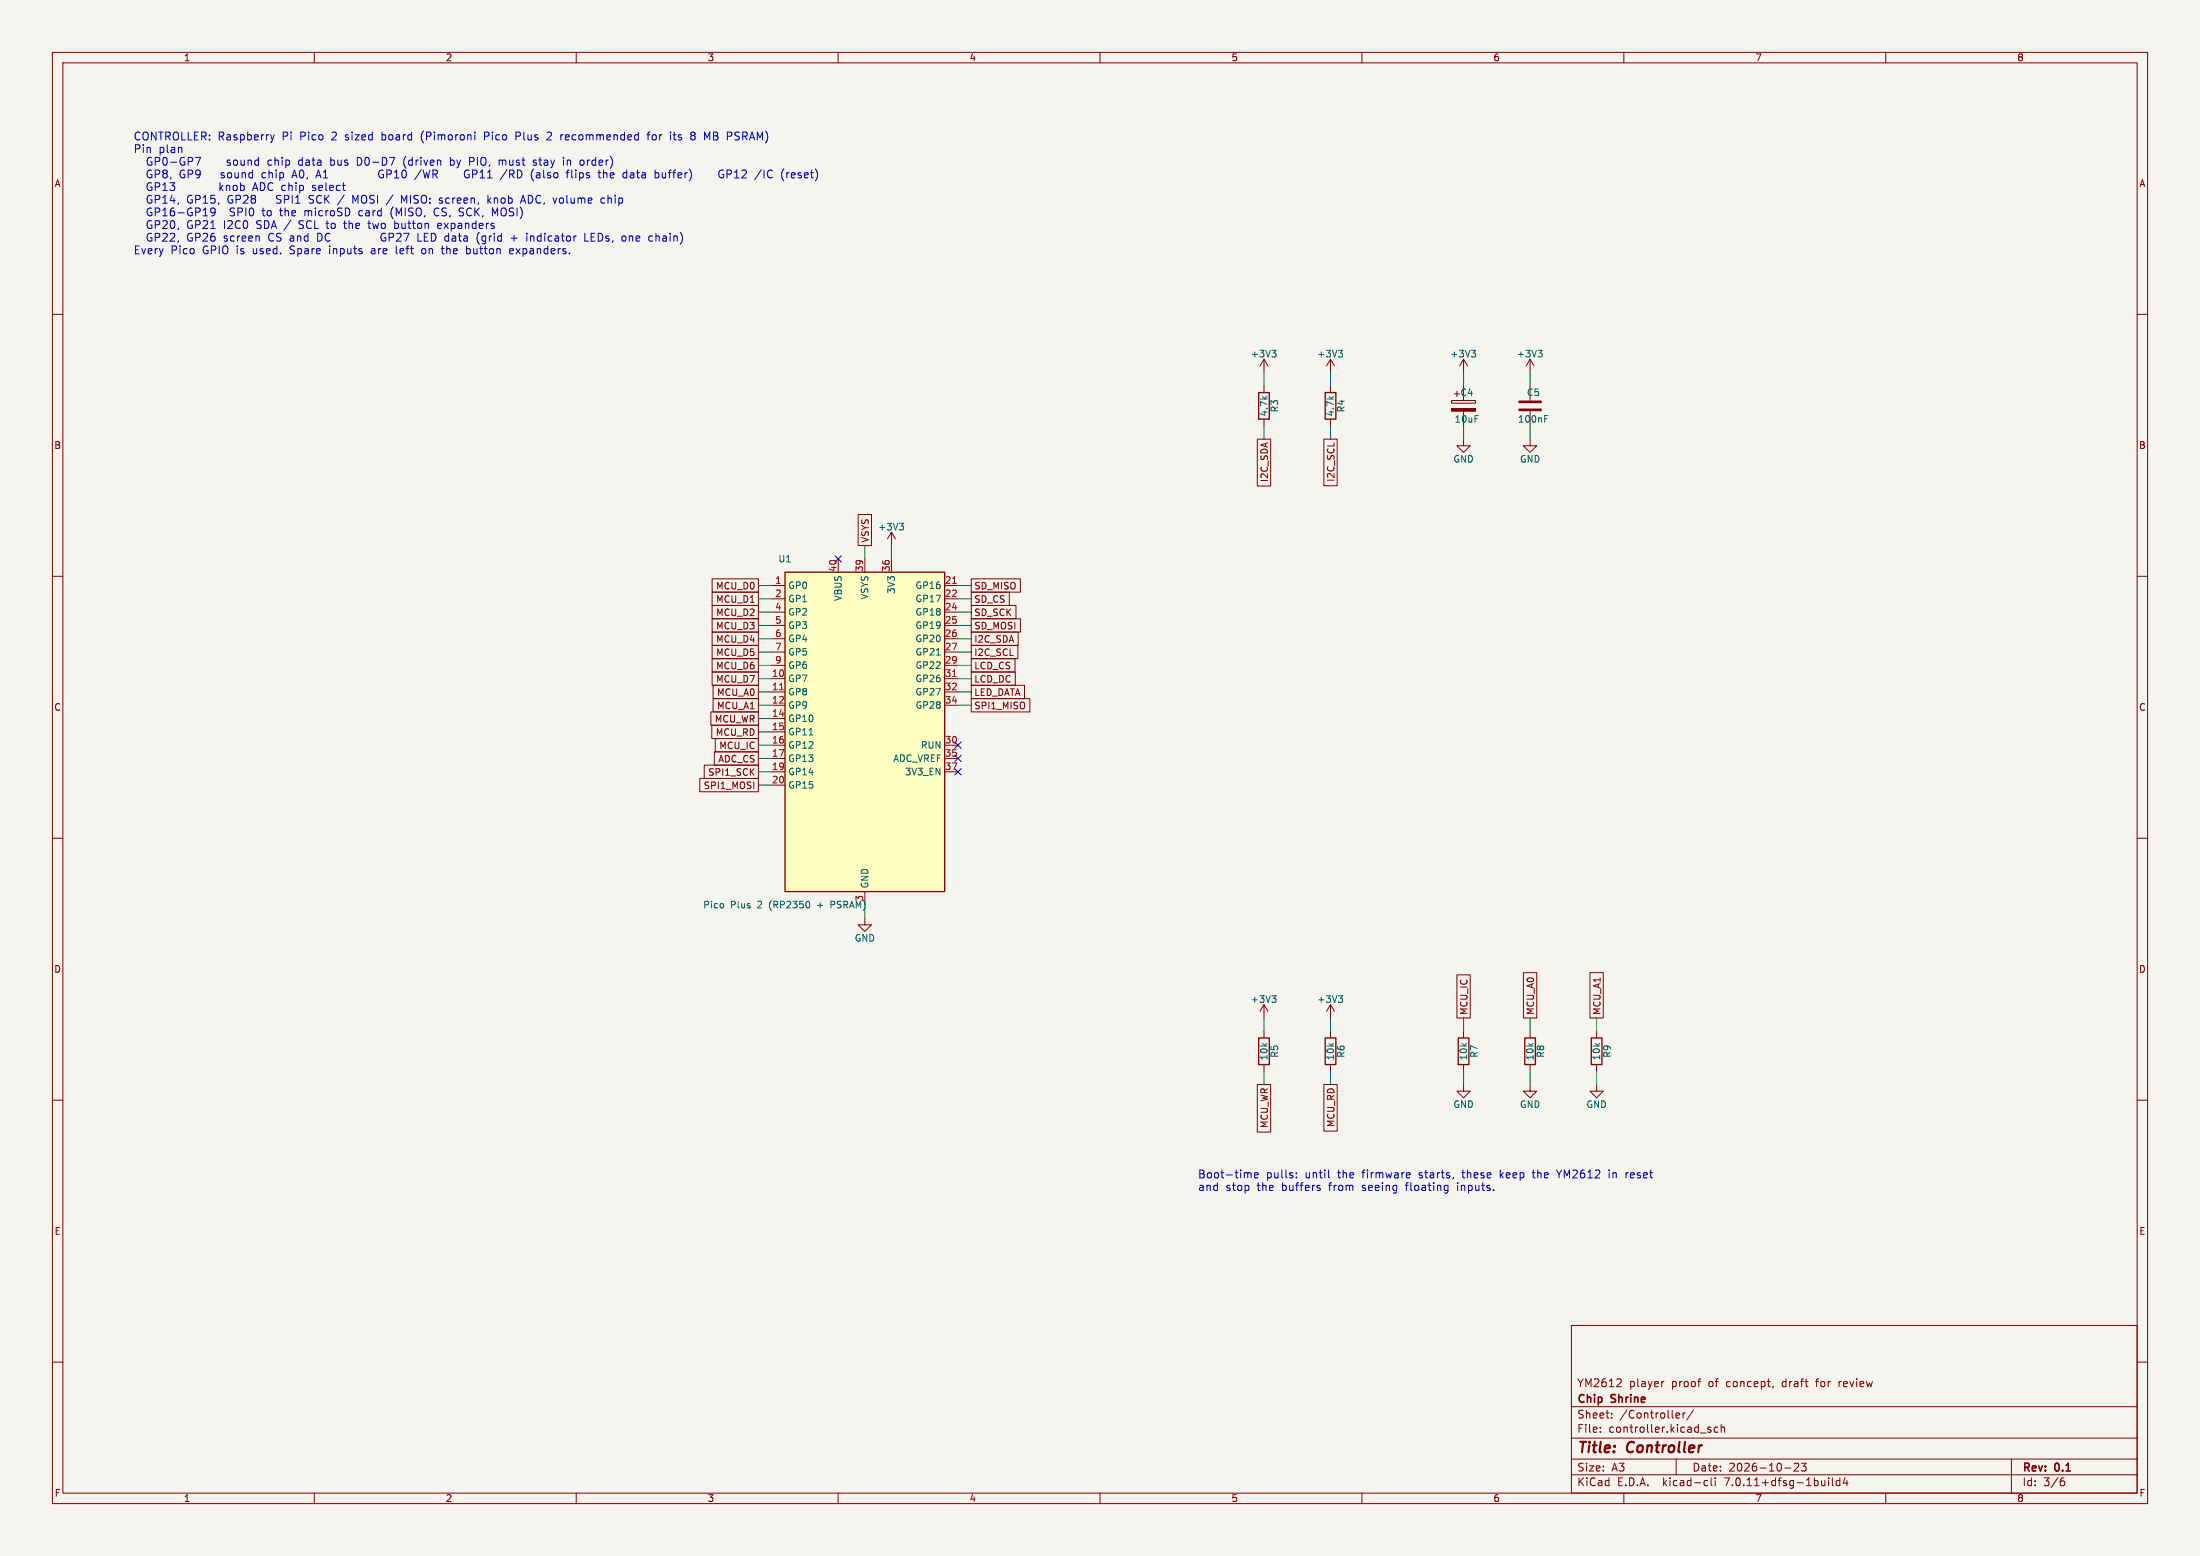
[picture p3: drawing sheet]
(kicad_sch (version 20230121) (generator eeschema)

 (paper "A3")

 (title_block
  (title "Controller")
  (date "2026-10-23")
  (rev "0.1")
  (company "Chip Shrine")
  (comment 1 "YM2612 player proof of concept, draft for review"))

 (lib_symbols
   (symbol "chip_shrine:Pico2_Module" (in_bom yes) (on_board yes)
   (property "Reference" "U" (at -15.24 33.02 0) (effects (font (size 1.27 1.27)) (justify left)))
   (property "Value" "Pico 2" (at -15.24 -33.02 0) (effects (font (size 1.27 1.27)) (justify left)))
   (property "Footprint" "" (at 0 0 0) (effects (font (size 1.27 1.27)) hide))
   (property "Datasheet" "" (at 0 0 0) (effects (font (size 1.27 1.27)) hide))
   (symbol "Pico2_Module_0_1"
    (rectangle (start -15.24 30.48) (end 15.24 -30.48) (stroke (width 0.254) (type default)) (fill (type background))))
   (symbol "Pico2_Module_1_1"
    (pin bidirectional line (at -17.78 27.94 0) (length 2.54) (name "GP0" (effects (font (size 1.27 1.27)))) (number "1" (effects (font (size 1.27 1.27)))))
    (pin bidirectional line (at -17.78 25.4 0) (length 2.54) (name "GP1" (effects (font (size 1.27 1.27)))) (number "2" (effects (font (size 1.27 1.27)))))
    (pin bidirectional line (at -17.78 22.86 0) (length 2.54) (name "GP2" (effects (font (size 1.27 1.27)))) (number "4" (effects (font (size 1.27 1.27)))))
    (pin bidirectional line (at -17.78 20.32 0) (length 2.54) (name "GP3" (effects (font (size 1.27 1.27)))) (number "5" (effects (font (size 1.27 1.27)))))
    (pin bidirectional line (at -17.78 17.78 0) (length 2.54) (name "GP4" (effects (font (size 1.27 1.27)))) (number "6" (effects (font (size 1.27 1.27)))))
    (pin bidirectional line (at -17.78 15.24 0) (length 2.54) (name "GP5" (effects (font (size 1.27 1.27)))) (number "7" (effects (font (size 1.27 1.27)))))
    (pin bidirectional line (at -17.78 12.7 0) (length 2.54) (name "GP6" (effects (font (size 1.27 1.27)))) (number "9" (effects (font (size 1.27 1.27)))))
    (pin bidirectional line (at -17.78 10.16 0) (length 2.54) (name "GP7" (effects (font (size 1.27 1.27)))) (number "10" (effects (font (size 1.27 1.27)))))
    (pin bidirectional line (at -17.78 7.62 0) (length 2.54) (name "GP8" (effects (font (size 1.27 1.27)))) (number "11" (effects (font (size 1.27 1.27)))))
    (pin bidirectional line (at -17.78 5.08 0) (length 2.54) (name "GP9" (effects (font (size 1.27 1.27)))) (number "12" (effects (font (size 1.27 1.27)))))
    (pin bidirectional line (at -17.78 2.54 0) (length 2.54) (name "GP10" (effects (font (size 1.27 1.27)))) (number "14" (effects (font (size 1.27 1.27)))))
    (pin bidirectional line (at -17.78 0.0 0) (length 2.54) (name "GP11" (effects (font (size 1.27 1.27)))) (number "15" (effects (font (size 1.27 1.27)))))
    (pin bidirectional line (at -17.78 -2.54 0) (length 2.54) (name "GP12" (effects (font (size 1.27 1.27)))) (number "16" (effects (font (size 1.27 1.27)))))
    (pin bidirectional line (at -17.78 -5.08 0) (length 2.54) (name "GP13" (effects (font (size 1.27 1.27)))) (number "17" (effects (font (size 1.27 1.27)))))
    (pin bidirectional line (at -17.78 -7.62 0) (length 2.54) (name "GP14" (effects (font (size 1.27 1.27)))) (number "19" (effects (font (size 1.27 1.27)))))
    (pin bidirectional line (at -17.78 -10.16 0) (length 2.54) (name "GP15" (effects (font (size 1.27 1.27)))) (number "20" (effects (font (size 1.27 1.27)))))
    (pin bidirectional line (at 17.78 27.94 180) (length 2.54) (name "GP16" (effects (font (size 1.27 1.27)))) (number "21" (effects (font (size 1.27 1.27)))))
    (pin bidirectional line (at 17.78 25.4 180) (length 2.54) (name "GP17" (effects (font (size 1.27 1.27)))) (number "22" (effects (font (size 1.27 1.27)))))
    (pin bidirectional line (at 17.78 22.86 180) (length 2.54) (name "GP18" (effects (font (size 1.27 1.27)))) (number "24" (effects (font (size 1.27 1.27)))))
    (pin bidirectional line (at 17.78 20.32 180) (length 2.54) (name "GP19" (effects (font (size 1.27 1.27)))) (number "25" (effects (font (size 1.27 1.27)))))
    (pin bidirectional line (at 17.78 17.78 180) (length 2.54) (name "GP20" (effects (font (size 1.27 1.27)))) (number "26" (effects (font (size 1.27 1.27)))))
    (pin bidirectional line (at 17.78 15.24 180) (length 2.54) (name "GP21" (effects (font (size 1.27 1.27)))) (number "27" (effects (font (size 1.27 1.27)))))
    (pin bidirectional line (at 17.78 12.7 180) (length 2.54) (name "GP22" (effects (font (size 1.27 1.27)))) (number "29" (effects (font (size 1.27 1.27)))))
    (pin bidirectional line (at 17.78 10.16 180) (length 2.54) (name "GP26" (effects (font (size 1.27 1.27)))) (number "31" (effects (font (size 1.27 1.27)))))
    (pin bidirectional line (at 17.78 7.62 180) (length 2.54) (name "GP27" (effects (font (size 1.27 1.27)))) (number "32" (effects (font (size 1.27 1.27)))))
    (pin bidirectional line (at 17.78 5.08 180) (length 2.54) (name "GP28" (effects (font (size 1.27 1.27)))) (number "34" (effects (font (size 1.27 1.27)))))
    (pin input line (at 17.78 -2.54 180) (length 2.54) (name "RUN" (effects (font (size 1.27 1.27)))) (number "30" (effects (font (size 1.27 1.27)))))
    (pin passive line (at 17.78 -5.08 180) (length 2.54) (name "ADC_VREF" (effects (font (size 1.27 1.27)))) (number "35" (effects (font (size 1.27 1.27)))))
    (pin input line (at 17.78 -7.62 180) (length 2.54) (name "3V3_EN" (effects (font (size 1.27 1.27)))) (number "37" (effects (font (size 1.27 1.27)))))
    (pin passive line (at -5.08 33.02 270) (length 2.54) (name "VBUS" (effects (font (size 1.27 1.27)))) (number "40" (effects (font (size 1.27 1.27)))))
    (pin power_in line (at 0 33.02 270) (length 2.54) (name "VSYS" (effects (font (size 1.27 1.27)))) (number "39" (effects (font (size 1.27 1.27)))))
    (pin power_out line (at 5.08 33.02 270) (length 2.54) (name "3V3" (effects (font (size 1.27 1.27)))) (number "36" (effects (font (size 1.27 1.27)))))
    (pin power_in line (at 0 -33.02 90) (length 2.54) (name "GND" (effects (font (size 1.27 1.27)))) (number "3" (effects (font (size 1.27 1.27)))))
    (pin passive line (at 0 -33.02 90) (length 2.54) hide (name "GND" (effects (font (size 1.27 1.27)))) (number "8" (effects (font (size 1.27 1.27)))))
    (pin passive line (at 0 -33.02 90) (length 2.54) hide (name "GND" (effects (font (size 1.27 1.27)))) (number "13" (effects (font (size 1.27 1.27)))))
    (pin passive line (at 0 -33.02 90) (length 2.54) hide (name "GND" (effects (font (size 1.27 1.27)))) (number "18" (effects (font (size 1.27 1.27)))))
    (pin passive line (at 0 -33.02 90) (length 2.54) hide (name "GND" (effects (font (size 1.27 1.27)))) (number "23" (effects (font (size 1.27 1.27)))))
    (pin passive line (at 0 -33.02 90) (length 2.54) hide (name "GND" (effects (font (size 1.27 1.27)))) (number "28" (effects (font (size 1.27 1.27)))))
    (pin passive line (at 0 -33.02 90) (length 2.54) hide (name "GND" (effects (font (size 1.27 1.27)))) (number "33" (effects (font (size 1.27 1.27)))))
    (pin passive line (at 0 -33.02 90) (length 2.54) hide (name "GND" (effects (font (size 1.27 1.27)))) (number "38" (effects (font (size 1.27 1.27)))))))
   (symbol "Device:R" (pin_numbers hide) (pin_names (offset 0)) (in_bom yes) (on_board yes)
   (property "Reference" "R" (at 2.032 0 90) (effects (font (size 1.27 1.27))))
   (property "Value" "R" (at 0 0 90) (effects (font (size 1.27 1.27))))
   (property "Footprint" "" (at -1.778 0 90) (effects (font (size 1.27 1.27)) hide))
   (property "Datasheet" "~" (at 0 0 0) (effects (font (size 1.27 1.27)) hide))
   (symbol "R_0_1"
    (rectangle (start -1.016 -2.54) (end 1.016 2.54) (stroke (width 0.254) (type default)) (fill (type none))))
   (symbol "R_1_1"
    (pin passive line (at 0 3.81 270) (length 1.27) (name "~" (effects (font (size 1.27 1.27)))) (number "1" (effects (font (size 1.27 1.27)))))
    (pin passive line (at 0 -3.81 90) (length 1.27) (name "~" (effects (font (size 1.27 1.27)))) (number "2" (effects (font (size 1.27 1.27)))))))
   (symbol "Device:C_Polarized" (pin_numbers hide) (pin_names (offset 0.254)) (in_bom yes) (on_board yes)
   (property "Reference" "C" (at 0.635 2.54 0) (effects (font (size 1.27 1.27)) (justify left)))
   (property "Value" "C_Polarized" (at 0.635 -2.54 0) (effects (font (size 1.27 1.27)) (justify left)))
   (property "Footprint" "" (at 0.9652 -3.81 0) (effects (font (size 1.27 1.27)) hide))
   (property "Datasheet" "~" (at 0 0 0) (effects (font (size 1.27 1.27)) hide))
   (symbol "C_Polarized_0_1"
    (rectangle (start -2.286 0.508) (end 2.286 1.016) (stroke (width 0) (type default)) (fill (type none)))
    (polyline (pts (xy -1.778 2.286) (xy -0.762 2.286)) (stroke (width 0) (type default)) (fill (type none)))
    (polyline (pts (xy -1.27 2.794) (xy -1.27 1.778)) (stroke (width 0) (type default)) (fill (type none)))
    (rectangle (start 2.286 -0.508) (end -2.286 -1.016) (stroke (width 0) (type default)) (fill (type outline))))
   (symbol "C_Polarized_1_1"
    (pin passive line (at 0 3.81 270) (length 2.794) (name "~" (effects (font (size 1.27 1.27)))) (number "1" (effects (font (size 1.27 1.27)))))
    (pin passive line (at 0 -3.81 90) (length 2.794) (name "~" (effects (font (size 1.27 1.27)))) (number "2" (effects (font (size 1.27 1.27)))))))
   (symbol "Device:C" (pin_numbers hide) (pin_names (offset 0.254)) (in_bom yes) (on_board yes)
   (property "Reference" "C" (at 0.635 2.54 0) (effects (font (size 1.27 1.27)) (justify left)))
   (property "Value" "C" (at 0.635 -2.54 0) (effects (font (size 1.27 1.27)) (justify left)))
   (property "Footprint" "" (at 0.9652 -3.81 0) (effects (font (size 1.27 1.27)) hide))
   (property "Datasheet" "~" (at 0 0 0) (effects (font (size 1.27 1.27)) hide))
   (symbol "C_0_1"
    (polyline (pts (xy -2.032 -0.762) (xy 2.032 -0.762)) (stroke (width 0.508) (type default)) (fill (type none)))
    (polyline (pts (xy -2.032 0.762) (xy 2.032 0.762)) (stroke (width 0.508) (type default)) (fill (type none))))
   (symbol "C_1_1"
    (pin passive line (at 0 3.81 270) (length 2.794) (name "~" (effects (font (size 1.27 1.27)))) (number "1" (effects (font (size 1.27 1.27)))))
    (pin passive line (at 0 -3.81 90) (length 2.794) (name "~" (effects (font (size 1.27 1.27)))) (number "2" (effects (font (size 1.27 1.27)))))))
   (symbol "power:+3V3" (power) (pin_names (offset 0)) (in_bom yes) (on_board yes)
   (property "Reference" "#PWR" (at 0 -3.81 0) (effects (font (size 1.27 1.27)) hide))
   (property "Value" "+3V3" (at 0 3.556 0) (effects (font (size 1.27 1.27))))
   (property "Footprint" "" (at 0 0 0) (effects (font (size 1.27 1.27)) hide))
   (property "Datasheet" "" (at 0 0 0) (effects (font (size 1.27 1.27)) hide))
   (symbol "+3V3_0_1"
    (polyline (pts (xy -0.762 1.27) (xy 0 2.54)) (stroke (width 0) (type default)) (fill (type none)))
    (polyline (pts (xy 0 0) (xy 0 2.54)) (stroke (width 0) (type default)) (fill (type none)))
    (polyline (pts (xy 0 2.54) (xy 0.762 1.27)) (stroke (width 0) (type default)) (fill (type none))))
   (symbol "+3V3_1_1"
    (pin power_in line (at 0 0 90) (length 0) hide (name "+3V3" (effects (font (size 1.27 1.27)))) (number "1" (effects (font (size 1.27 1.27)))))))
   (symbol "power:GND" (power) (pin_names (offset 0)) (in_bom yes) (on_board yes)
   (property "Reference" "#PWR" (at 0 -6.35 0) (effects (font (size 1.27 1.27)) hide))
   (property "Value" "GND" (at 0 -3.81 0) (effects (font (size 1.27 1.27))))
   (property "Footprint" "" (at 0 0 0) (effects (font (size 1.27 1.27)) hide))
   (property "Datasheet" "" (at 0 0 0) (effects (font (size 1.27 1.27)) hide))
   (symbol "GND_0_1"
    (polyline (pts (xy 0 0) (xy 0 -1.27) (xy 1.27 -1.27) (xy 0 -2.54) (xy -1.27 -1.27) (xy 0 -1.27)) (stroke (width 0) (type default)) (fill (type none))))
   (symbol "GND_1_1"
    (pin power_in line (at 0 0 270) (length 0) hide (name "GND" (effects (font (size 1.27 1.27)))) (number "1" (effects (font (size 1.27 1.27))))))))

 (symbol (lib_id "chip_shrine:Pico2_Module") (at 165.1 139.7 0) (unit 1) (in_bom yes) (on_board yes) (dnp no)
  (property "Reference" "U1" (at 149.86 106.68 0) (effects (font (size 1.27 1.27))))
  (property "Value" "Pico Plus 2 (RP2350 + PSRAM)" (at 149.86 172.72 0) (effects (font (size 1.27 1.27))))
  (property "Footprint" "" (at 165.1 139.7 0) (effects (font (size 1.27 1.27)) hide))
  (property "Datasheet" "" (at 165.1 139.7 0) (effects (font (size 1.27 1.27)) hide)) (pin "1") (pin "2") (pin "4") (pin "5") (pin "6") (pin "7") (pin "9") (pin "10") (pin "11") (pin "12") (pin "14") (pin "15") (pin "16") (pin "17") (pin "19") (pin "20") (pin "21") (pin "22") (pin "24") (pin "25") (pin "26") (pin "27") (pin "29") (pin "31") (pin "32") (pin "34") (pin "30") (pin "35") (pin "37") (pin "40") (pin "39") (pin "36") (pin "3") (pin "8") (pin "13") (pin "18") (pin "23") (pin "28") (pin "33") (pin "38"))
 (wire (pts (xy 147.32 111.76) (xy 144.78 111.76)) (stroke (width 0) (type default)))
 (global_label "MCU_D0" (shape passive) (at 144.78 111.76 180) (fields_autoplaced) (effects (font (size 1.27 1.27)) (justify right))
  (property "Intersheetrefs" "${INTERSHEET_REFS}" (at 144.78 111.76 0) (effects (font (size 1.27 1.27)) hide)))
 (wire (pts (xy 147.32 114.3) (xy 144.78 114.3)) (stroke (width 0) (type default)))
 (global_label "MCU_D1" (shape passive) (at 144.78 114.3 180) (fields_autoplaced) (effects (font (size 1.27 1.27)) (justify right))
  (property "Intersheetrefs" "${INTERSHEET_REFS}" (at 144.78 114.3 0) (effects (font (size 1.27 1.27)) hide)))
 (wire (pts (xy 147.32 116.84) (xy 144.78 116.84)) (stroke (width 0) (type default)))
 (global_label "MCU_D2" (shape passive) (at 144.78 116.84 180) (fields_autoplaced) (effects (font (size 1.27 1.27)) (justify right))
  (property "Intersheetrefs" "${INTERSHEET_REFS}" (at 144.78 116.84 0) (effects (font (size 1.27 1.27)) hide)))
 (wire (pts (xy 147.32 119.38) (xy 144.78 119.38)) (stroke (width 0) (type default)))
 (global_label "MCU_D3" (shape passive) (at 144.78 119.38 180) (fields_autoplaced) (effects (font (size 1.27 1.27)) (justify right))
  (property "Intersheetrefs" "${INTERSHEET_REFS}" (at 144.78 119.38 0) (effects (font (size 1.27 1.27)) hide)))
 (wire (pts (xy 147.32 121.92) (xy 144.78 121.92)) (stroke (width 0) (type default)))
 (global_label "MCU_D4" (shape passive) (at 144.78 121.92 180) (fields_autoplaced) (effects (font (size 1.27 1.27)) (justify right))
  (property "Intersheetrefs" "${INTERSHEET_REFS}" (at 144.78 121.92 0) (effects (font (size 1.27 1.27)) hide)))
 (wire (pts (xy 147.32 124.46) (xy 144.78 124.46)) (stroke (width 0) (type default)))
 (global_label "MCU_D5" (shape passive) (at 144.78 124.46 180) (fields_autoplaced) (effects (font (size 1.27 1.27)) (justify right))
  (property "Intersheetrefs" "${INTERSHEET_REFS}" (at 144.78 124.46 0) (effects (font (size 1.27 1.27)) hide)))
 (wire (pts (xy 147.32 127) (xy 144.78 127)) (stroke (width 0) (type default)))
 (global_label "MCU_D6" (shape passive) (at 144.78 127 180) (fields_autoplaced) (effects (font (size 1.27 1.27)) (justify right))
  (property "Intersheetrefs" "${INTERSHEET_REFS}" (at 144.78 127 0) (effects (font (size 1.27 1.27)) hide)))
 (wire (pts (xy 147.32 129.54) (xy 144.78 129.54)) (stroke (width 0) (type default)))
 (global_label "MCU_D7" (shape passive) (at 144.78 129.54 180) (fields_autoplaced) (effects (font (size 1.27 1.27)) (justify right))
  (property "Intersheetrefs" "${INTERSHEET_REFS}" (at 144.78 129.54 0) (effects (font (size 1.27 1.27)) hide)))
 (wire (pts (xy 147.32 132.08) (xy 144.78 132.08)) (stroke (width 0) (type default)))
 (global_label "MCU_A0" (shape passive) (at 144.78 132.08 180) (fields_autoplaced) (effects (font (size 1.27 1.27)) (justify right))
  (property "Intersheetrefs" "${INTERSHEET_REFS}" (at 144.78 132.08 0) (effects (font (size 1.27 1.27)) hide)))
 (wire (pts (xy 147.32 134.62) (xy 144.78 134.62)) (stroke (width 0) (type default)))
 (global_label "MCU_A1" (shape passive) (at 144.78 134.62 180) (fields_autoplaced) (effects (font (size 1.27 1.27)) (justify right))
  (property "Intersheetrefs" "${INTERSHEET_REFS}" (at 144.78 134.62 0) (effects (font (size 1.27 1.27)) hide)))
 (wire (pts (xy 147.32 137.16) (xy 144.78 137.16)) (stroke (width 0) (type default)))
 (global_label "MCU_WR" (shape passive) (at 144.78 137.16 180) (fields_autoplaced) (effects (font (size 1.27 1.27)) (justify right))
  (property "Intersheetrefs" "${INTERSHEET_REFS}" (at 144.78 137.16 0) (effects (font (size 1.27 1.27)) hide)))
 (wire (pts (xy 147.32 139.7) (xy 144.78 139.7)) (stroke (width 0) (type default)))
 (global_label "MCU_RD" (shape passive) (at 144.78 139.7 180) (fields_autoplaced) (effects (font (size 1.27 1.27)) (justify right))
  (property "Intersheetrefs" "${INTERSHEET_REFS}" (at 144.78 139.7 0) (effects (font (size 1.27 1.27)) hide)))
 (wire (pts (xy 147.32 142.24) (xy 144.78 142.24)) (stroke (width 0) (type default)))
 (global_label "MCU_IC" (shape passive) (at 144.78 142.24 180) (fields_autoplaced) (effects (font (size 1.27 1.27)) (justify right))
  (property "Intersheetrefs" "${INTERSHEET_REFS}" (at 144.78 142.24 0) (effects (font (size 1.27 1.27)) hide)))
 (wire (pts (xy 147.32 144.78) (xy 144.78 144.78)) (stroke (width 0) (type default)))
 (global_label "ADC_CS" (shape passive) (at 144.78 144.78 180) (fields_autoplaced) (effects (font (size 1.27 1.27)) (justify right))
  (property "Intersheetrefs" "${INTERSHEET_REFS}" (at 144.78 144.78 0) (effects (font (size 1.27 1.27)) hide)))
 (wire (pts (xy 147.32 147.32) (xy 144.78 147.32)) (stroke (width 0) (type default)))
 (global_label "SPI1_SCK" (shape passive) (at 144.78 147.32 180) (fields_autoplaced) (effects (font (size 1.27 1.27)) (justify right))
  (property "Intersheetrefs" "${INTERSHEET_REFS}" (at 144.78 147.32 0) (effects (font (size 1.27 1.27)) hide)))
 (wire (pts (xy 147.32 149.86) (xy 144.78 149.86)) (stroke (width 0) (type default)))
 (global_label "SPI1_MOSI" (shape passive) (at 144.78 149.86 180) (fields_autoplaced) (effects (font (size 1.27 1.27)) (justify right))
  (property "Intersheetrefs" "${INTERSHEET_REFS}" (at 144.78 149.86 0) (effects (font (size 1.27 1.27)) hide)))
 (wire (pts (xy 182.88 111.76) (xy 185.42 111.76)) (stroke (width 0) (type default)))
 (global_label "SD_MISO" (shape passive) (at 185.42 111.76 0) (fields_autoplaced) (effects (font (size 1.27 1.27)) (justify left))
  (property "Intersheetrefs" "${INTERSHEET_REFS}" (at 185.42 111.76 0) (effects (font (size 1.27 1.27)) hide)))
 (wire (pts (xy 182.88 114.3) (xy 185.42 114.3)) (stroke (width 0) (type default)))
 (global_label "SD_CS" (shape passive) (at 185.42 114.3 0) (fields_autoplaced) (effects (font (size 1.27 1.27)) (justify left))
  (property "Intersheetrefs" "${INTERSHEET_REFS}" (at 185.42 114.3 0) (effects (font (size 1.27 1.27)) hide)))
 (wire (pts (xy 182.88 116.84) (xy 185.42 116.84)) (stroke (width 0) (type default)))
 (global_label "SD_SCK" (shape passive) (at 185.42 116.84 0) (fields_autoplaced) (effects (font (size 1.27 1.27)) (justify left))
  (property "Intersheetrefs" "${INTERSHEET_REFS}" (at 185.42 116.84 0) (effects (font (size 1.27 1.27)) hide)))
 (wire (pts (xy 182.88 119.38) (xy 185.42 119.38)) (stroke (width 0) (type default)))
 (global_label "SD_MOSI" (shape passive) (at 185.42 119.38 0) (fields_autoplaced) (effects (font (size 1.27 1.27)) (justify left))
  (property "Intersheetrefs" "${INTERSHEET_REFS}" (at 185.42 119.38 0) (effects (font (size 1.27 1.27)) hide)))
 (wire (pts (xy 182.88 121.92) (xy 185.42 121.92)) (stroke (width 0) (type default)))
 (global_label "I2C_SDA" (shape passive) (at 185.42 121.92 0) (fields_autoplaced) (effects (font (size 1.27 1.27)) (justify left))
  (property "Intersheetrefs" "${INTERSHEET_REFS}" (at 185.42 121.92 0) (effects (font (size 1.27 1.27)) hide)))
 (wire (pts (xy 182.88 124.46) (xy 185.42 124.46)) (stroke (width 0) (type default)))
 (global_label "I2C_SCL" (shape passive) (at 185.42 124.46 0) (fields_autoplaced) (effects (font (size 1.27 1.27)) (justify left))
  (property "Intersheetrefs" "${INTERSHEET_REFS}" (at 185.42 124.46 0) (effects (font (size 1.27 1.27)) hide)))
 (wire (pts (xy 182.88 127) (xy 185.42 127)) (stroke (width 0) (type default)))
 (global_label "LCD_CS" (shape passive) (at 185.42 127 0) (fields_autoplaced) (effects (font (size 1.27 1.27)) (justify left))
  (property "Intersheetrefs" "${INTERSHEET_REFS}" (at 185.42 127 0) (effects (font (size 1.27 1.27)) hide)))
 (wire (pts (xy 182.88 129.54) (xy 185.42 129.54)) (stroke (width 0) (type default)))
 (global_label "LCD_DC" (shape passive) (at 185.42 129.54 0) (fields_autoplaced) (effects (font (size 1.27 1.27)) (justify left))
  (property "Intersheetrefs" "${INTERSHEET_REFS}" (at 185.42 129.54 0) (effects (font (size 1.27 1.27)) hide)))
 (wire (pts (xy 182.88 132.08) (xy 185.42 132.08)) (stroke (width 0) (type default)))
 (global_label "LED_DATA" (shape passive) (at 185.42 132.08 0) (fields_autoplaced) (effects (font (size 1.27 1.27)) (justify left))
  (property "Intersheetrefs" "${INTERSHEET_REFS}" (at 185.42 132.08 0) (effects (font (size 1.27 1.27)) hide)))
 (wire (pts (xy 182.88 134.62) (xy 185.42 134.62)) (stroke (width 0) (type default)))
 (global_label "SPI1_MISO" (shape passive) (at 185.42 134.62 0) (fields_autoplaced) (effects (font (size 1.27 1.27)) (justify left))
  (property "Intersheetrefs" "${INTERSHEET_REFS}" (at 185.42 134.62 0) (effects (font (size 1.27 1.27)) hide)))
 (no_connect (at 182.88 142.24))
 (no_connect (at 182.88 144.78))
 (no_connect (at 182.88 147.32))
 (no_connect (at 160.02 106.68))
 (wire (pts (xy 165.1 106.68) (xy 165.1 104.14)) (stroke (width 0) (type default)))
 (global_label "VSYS" (shape passive) (at 165.1 104.14 90) (fields_autoplaced) (effects (font (size 1.27 1.27)) (justify left))
  (property "Intersheetrefs" "${INTERSHEET_REFS}" (at 165.1 104.14 0) (effects (font (size 1.27 1.27)) hide)))
 (wire (pts (xy 170.18 106.68) (xy 170.18 104.14)) (stroke (width 0) (type default)))
 (symbol (lib_id "power:+3V3") (at 170.18 104.14 0) (unit 1) (in_bom yes) (on_board yes) (dnp no)
  (property "Reference" "#PWR2001" (at 170.18 104.14 0) (effects (font (size 1.27 1.27)) hide))
  (property "Value" "+3V3" (at 170.18 100.584 0) (effects (font (size 1.27 1.27))))
  (property "Footprint" "" (at 170.18 104.14 0) (effects (font (size 1.27 1.27)) hide))
  (property "Datasheet" "" (at 170.18 104.14 0) (effects (font (size 1.27 1.27)) hide)) (pin "1"))
 (wire (pts (xy 165.1 172.72) (xy 165.1 175.26)) (stroke (width 0) (type default)))
 (symbol (lib_id "power:GND") (at 165.1 175.26 0) (unit 1) (in_bom yes) (on_board yes) (dnp no)
  (property "Reference" "#PWR2002" (at 165.1 175.26 0) (effects (font (size 1.27 1.27)) hide))
  (property "Value" "GND" (at 165.1 179.07 0) (effects (font (size 1.27 1.27))))
  (property "Footprint" "" (at 165.1 175.26 0) (effects (font (size 1.27 1.27)) hide))
  (property "Datasheet" "" (at 165.1 175.26 0) (effects (font (size 1.27 1.27)) hide)) (pin "1"))
 (symbol (lib_id "Device:R") (at 241.3 77.47 0) (unit 1) (in_bom yes) (on_board yes) (dnp no)
  (property "Reference" "R3" (at 243.332 77.47 90) (effects (font (size 1.27 1.27))))
  (property "Value" "4.7k" (at 241.3 77.47 90) (effects (font (size 1.27 1.27))))
  (property "Footprint" "" (at 241.3 77.47 0) (effects (font (size 1.27 1.27)) hide))
  (property "Datasheet" "" (at 241.3 77.47 0) (effects (font (size 1.27 1.27)) hide)) (pin "1") (pin "2"))
 (wire (pts (xy 241.3 73.66) (xy 241.3 71.12)) (stroke (width 0) (type default)))
 (symbol (lib_id "power:+3V3") (at 241.3 71.12 0) (unit 1) (in_bom yes) (on_board yes) (dnp no)
  (property "Reference" "#PWR2003" (at 241.3 71.12 0) (effects (font (size 1.27 1.27)) hide))
  (property "Value" "+3V3" (at 241.3 67.564 0) (effects (font (size 1.27 1.27))))
  (property "Footprint" "" (at 241.3 71.12 0) (effects (font (size 1.27 1.27)) hide))
  (property "Datasheet" "" (at 241.3 71.12 0) (effects (font (size 1.27 1.27)) hide)) (pin "1"))
 (wire (pts (xy 241.3 81.28) (xy 241.3 83.82)) (stroke (width 0) (type default)))
 (global_label "I2C_SDA" (shape passive) (at 241.3 83.82 270) (fields_autoplaced) (effects (font (size 1.27 1.27)) (justify right))
  (property "Intersheetrefs" "${INTERSHEET_REFS}" (at 241.3 83.82 0) (effects (font (size 1.27 1.27)) hide)))
 (symbol (lib_id "Device:R") (at 254 77.47 0) (unit 1) (in_bom yes) (on_board yes) (dnp no)
  (property "Reference" "R4" (at 256.032 77.47 90) (effects (font (size 1.27 1.27))))
  (property "Value" "4.7k" (at 254 77.47 90) (effects (font (size 1.27 1.27))))
  (property "Footprint" "" (at 254 77.47 0) (effects (font (size 1.27 1.27)) hide))
  (property "Datasheet" "" (at 254 77.47 0) (effects (font (size 1.27 1.27)) hide)) (pin "1") (pin "2"))
 (wire (pts (xy 254 73.66) (xy 254 71.12)) (stroke (width 0) (type default)))
 (symbol (lib_id "power:+3V3") (at 254 71.12 0) (unit 1) (in_bom yes) (on_board yes) (dnp no)
  (property "Reference" "#PWR2004" (at 254 71.12 0) (effects (font (size 1.27 1.27)) hide))
  (property "Value" "+3V3" (at 254 67.564 0) (effects (font (size 1.27 1.27))))
  (property "Footprint" "" (at 254 71.12 0) (effects (font (size 1.27 1.27)) hide))
  (property "Datasheet" "" (at 254 71.12 0) (effects (font (size 1.27 1.27)) hide)) (pin "1"))
 (wire (pts (xy 254 81.28) (xy 254 83.82)) (stroke (width 0) (type default)))
 (global_label "I2C_SCL" (shape passive) (at 254 83.82 270) (fields_autoplaced) (effects (font (size 1.27 1.27)) (justify right))
  (property "Intersheetrefs" "${INTERSHEET_REFS}" (at 254 83.82 0) (effects (font (size 1.27 1.27)) hide)))
 (symbol (lib_id "Device:C_Polarized") (at 279.4 77.47 0) (unit 1) (in_bom yes) (on_board yes) (dnp no)
  (property "Reference" "C4" (at 280.035 74.93 0) (effects (font (size 1.27 1.27))))
  (property "Value" "10uF" (at 280.035 80.01 0) (effects (font (size 1.27 1.27))))
  (property "Footprint" "" (at 279.4 77.47 0) (effects (font (size 1.27 1.27)) hide))
  (property "Datasheet" "" (at 279.4 77.47 0) (effects (font (size 1.27 1.27)) hide)) (pin "1") (pin "2"))
 (wire (pts (xy 279.4 73.66) (xy 279.4 71.12)) (stroke (width 0) (type default)))
 (symbol (lib_id "power:+3V3") (at 279.4 71.12 0) (unit 1) (in_bom yes) (on_board yes) (dnp no)
  (property "Reference" "#PWR2005" (at 279.4 71.12 0) (effects (font (size 1.27 1.27)) hide))
  (property "Value" "+3V3" (at 279.4 67.564 0) (effects (font (size 1.27 1.27))))
  (property "Footprint" "" (at 279.4 71.12 0) (effects (font (size 1.27 1.27)) hide))
  (property "Datasheet" "" (at 279.4 71.12 0) (effects (font (size 1.27 1.27)) hide)) (pin "1"))
 (wire (pts (xy 279.4 81.28) (xy 279.4 83.82)) (stroke (width 0) (type default)))
 (symbol (lib_id "power:GND") (at 279.4 83.82 0) (unit 1) (in_bom yes) (on_board yes) (dnp no)
  (property "Reference" "#PWR2006" (at 279.4 83.82 0) (effects (font (size 1.27 1.27)) hide))
  (property "Value" "GND" (at 279.4 87.63 0) (effects (font (size 1.27 1.27))))
  (property "Footprint" "" (at 279.4 83.82 0) (effects (font (size 1.27 1.27)) hide))
  (property "Datasheet" "" (at 279.4 83.82 0) (effects (font (size 1.27 1.27)) hide)) (pin "1"))
 (symbol (lib_id "Device:C") (at 292.1 77.47 0) (unit 1) (in_bom yes) (on_board yes) (dnp no)
  (property "Reference" "C5" (at 292.735 74.93 0) (effects (font (size 1.27 1.27))))
  (property "Value" "100nF" (at 292.735 80.01 0) (effects (font (size 1.27 1.27))))
  (property "Footprint" "" (at 292.1 77.47 0) (effects (font (size 1.27 1.27)) hide))
  (property "Datasheet" "" (at 292.1 77.47 0) (effects (font (size 1.27 1.27)) hide)) (pin "1") (pin "2"))
 (wire (pts (xy 292.1 73.66) (xy 292.1 71.12)) (stroke (width 0) (type default)))
 (symbol (lib_id "power:+3V3") (at 292.1 71.12 0) (unit 1) (in_bom yes) (on_board yes) (dnp no)
  (property "Reference" "#PWR2007" (at 292.1 71.12 0) (effects (font (size 1.27 1.27)) hide))
  (property "Value" "+3V3" (at 292.1 67.564 0) (effects (font (size 1.27 1.27))))
  (property "Footprint" "" (at 292.1 71.12 0) (effects (font (size 1.27 1.27)) hide))
  (property "Datasheet" "" (at 292.1 71.12 0) (effects (font (size 1.27 1.27)) hide)) (pin "1"))
 (wire (pts (xy 292.1 81.28) (xy 292.1 83.82)) (stroke (width 0) (type default)))
 (symbol (lib_id "power:GND") (at 292.1 83.82 0) (unit 1) (in_bom yes) (on_board yes) (dnp no)
  (property "Reference" "#PWR2008" (at 292.1 83.82 0) (effects (font (size 1.27 1.27)) hide))
  (property "Value" "GND" (at 292.1 87.63 0) (effects (font (size 1.27 1.27))))
  (property "Footprint" "" (at 292.1 83.82 0) (effects (font (size 1.27 1.27)) hide))
  (property "Datasheet" "" (at 292.1 83.82 0) (effects (font (size 1.27 1.27)) hide)) (pin "1"))
 (symbol (lib_id "Device:R") (at 241.3 200.66 0) (unit 1) (in_bom yes) (on_board yes) (dnp no)
  (property "Reference" "R5" (at 243.332 200.66 90) (effects (font (size 1.27 1.27))))
  (property "Value" "10k" (at 241.3 200.66 90) (effects (font (size 1.27 1.27))))
  (property "Footprint" "" (at 241.3 200.66 0) (effects (font (size 1.27 1.27)) hide))
  (property "Datasheet" "" (at 241.3 200.66 0) (effects (font (size 1.27 1.27)) hide)) (pin "1") (pin "2"))
 (wire (pts (xy 241.3 196.85) (xy 241.3 194.31)) (stroke (width 0) (type default)))
 (symbol (lib_id "power:+3V3") (at 241.3 194.31 0) (unit 1) (in_bom yes) (on_board yes) (dnp no)
  (property "Reference" "#PWR2009" (at 241.3 194.31 0) (effects (font (size 1.27 1.27)) hide))
  (property "Value" "+3V3" (at 241.3 190.754 0) (effects (font (size 1.27 1.27))))
  (property "Footprint" "" (at 241.3 194.31 0) (effects (font (size 1.27 1.27)) hide))
  (property "Datasheet" "" (at 241.3 194.31 0) (effects (font (size 1.27 1.27)) hide)) (pin "1"))
 (wire (pts (xy 241.3 204.47) (xy 241.3 207.01)) (stroke (width 0) (type default)))
 (global_label "MCU_WR" (shape passive) (at 241.3 207.01 270) (fields_autoplaced) (effects (font (size 1.27 1.27)) (justify right))
  (property "Intersheetrefs" "${INTERSHEET_REFS}" (at 241.3 207.01 0) (effects (font (size 1.27 1.27)) hide)))
 (symbol (lib_id "Device:R") (at 254 200.66 0) (unit 1) (in_bom yes) (on_board yes) (dnp no)
  (property "Reference" "R6" (at 256.032 200.66 90) (effects (font (size 1.27 1.27))))
  (property "Value" "10k" (at 254 200.66 90) (effects (font (size 1.27 1.27))))
  (property "Footprint" "" (at 254 200.66 0) (effects (font (size 1.27 1.27)) hide))
  (property "Datasheet" "" (at 254 200.66 0) (effects (font (size 1.27 1.27)) hide)) (pin "1") (pin "2"))
 (wire (pts (xy 254 196.85) (xy 254 194.31)) (stroke (width 0) (type default)))
 (symbol (lib_id "power:+3V3") (at 254 194.31 0) (unit 1) (in_bom yes) (on_board yes) (dnp no)
  (property "Reference" "#PWR2010" (at 254 194.31 0) (effects (font (size 1.27 1.27)) hide))
  (property "Value" "+3V3" (at 254 190.754 0) (effects (font (size 1.27 1.27))))
  (property "Footprint" "" (at 254 194.31 0) (effects (font (size 1.27 1.27)) hide))
  (property "Datasheet" "" (at 254 194.31 0) (effects (font (size 1.27 1.27)) hide)) (pin "1"))
 (wire (pts (xy 254 204.47) (xy 254 207.01)) (stroke (width 0) (type default)))
 (global_label "MCU_RD" (shape passive) (at 254 207.01 270) (fields_autoplaced) (effects (font (size 1.27 1.27)) (justify right))
  (property "Intersheetrefs" "${INTERSHEET_REFS}" (at 254 207.01 0) (effects (font (size 1.27 1.27)) hide)))
 (symbol (lib_id "Device:R") (at 279.4 200.66 0) (unit 1) (in_bom yes) (on_board yes) (dnp no)
  (property "Reference" "R7" (at 281.432 200.66 90) (effects (font (size 1.27 1.27))))
  (property "Value" "10k" (at 279.4 200.66 90) (effects (font (size 1.27 1.27))))
  (property "Footprint" "" (at 279.4 200.66 0) (effects (font (size 1.27 1.27)) hide))
  (property "Datasheet" "" (at 279.4 200.66 0) (effects (font (size 1.27 1.27)) hide)) (pin "1") (pin "2"))
 (wire (pts (xy 279.4 196.85) (xy 279.4 194.31)) (stroke (width 0) (type default)))
 (global_label "MCU_IC" (shape passive) (at 279.4 194.31 90) (fields_autoplaced) (effects (font (size 1.27 1.27)) (justify left))
  (property "Intersheetrefs" "${INTERSHEET_REFS}" (at 279.4 194.31 0) (effects (font (size 1.27 1.27)) hide)))
 (wire (pts (xy 279.4 204.47) (xy 279.4 207.01)) (stroke (width 0) (type default)))
 (symbol (lib_id "power:GND") (at 279.4 207.01 0) (unit 1) (in_bom yes) (on_board yes) (dnp no)
  (property "Reference" "#PWR2011" (at 279.4 207.01 0) (effects (font (size 1.27 1.27)) hide))
  (property "Value" "GND" (at 279.4 210.82 0) (effects (font (size 1.27 1.27))))
  (property "Footprint" "" (at 279.4 207.01 0) (effects (font (size 1.27 1.27)) hide))
  (property "Datasheet" "" (at 279.4 207.01 0) (effects (font (size 1.27 1.27)) hide)) (pin "1"))
 (symbol (lib_id "Device:R") (at 292.1 200.66 0) (unit 1) (in_bom yes) (on_board yes) (dnp no)
  (property "Reference" "R8" (at 294.132 200.66 90) (effects (font (size 1.27 1.27))))
  (property "Value" "10k" (at 292.1 200.66 90) (effects (font (size 1.27 1.27))))
  (property "Footprint" "" (at 292.1 200.66 0) (effects (font (size 1.27 1.27)) hide))
  (property "Datasheet" "" (at 292.1 200.66 0) (effects (font (size 1.27 1.27)) hide)) (pin "1") (pin "2"))
 (wire (pts (xy 292.1 196.85) (xy 292.1 194.31)) (stroke (width 0) (type default)))
 (global_label "MCU_A0" (shape passive) (at 292.1 194.31 90) (fields_autoplaced) (effects (font (size 1.27 1.27)) (justify left))
  (property "Intersheetrefs" "${INTERSHEET_REFS}" (at 292.1 194.31 0) (effects (font (size 1.27 1.27)) hide)))
 (wire (pts (xy 292.1 204.47) (xy 292.1 207.01)) (stroke (width 0) (type default)))
 (symbol (lib_id "power:GND") (at 292.1 207.01 0) (unit 1) (in_bom yes) (on_board yes) (dnp no)
  (property "Reference" "#PWR2012" (at 292.1 207.01 0) (effects (font (size 1.27 1.27)) hide))
  (property "Value" "GND" (at 292.1 210.82 0) (effects (font (size 1.27 1.27))))
  (property "Footprint" "" (at 292.1 207.01 0) (effects (font (size 1.27 1.27)) hide))
  (property "Datasheet" "" (at 292.1 207.01 0) (effects (font (size 1.27 1.27)) hide)) (pin "1"))
 (symbol (lib_id "Device:R") (at 304.8 200.66 0) (unit 1) (in_bom yes) (on_board yes) (dnp no)
  (property "Reference" "R9" (at 306.832 200.66 90) (effects (font (size 1.27 1.27))))
  (property "Value" "10k" (at 304.8 200.66 90) (effects (font (size 1.27 1.27))))
  (property "Footprint" "" (at 304.8 200.66 0) (effects (font (size 1.27 1.27)) hide))
  (property "Datasheet" "" (at 304.8 200.66 0) (effects (font (size 1.27 1.27)) hide)) (pin "1") (pin "2"))
 (wire (pts (xy 304.8 196.85) (xy 304.8 194.31)) (stroke (width 0) (type default)))
 (global_label "MCU_A1" (shape passive) (at 304.8 194.31 90) (fields_autoplaced) (effects (font (size 1.27 1.27)) (justify left))
  (property "Intersheetrefs" "${INTERSHEET_REFS}" (at 304.8 194.31 0) (effects (font (size 1.27 1.27)) hide)))
 (wire (pts (xy 304.8 204.47) (xy 304.8 207.01)) (stroke (width 0) (type default)))
 (symbol (lib_id "power:GND") (at 304.8 207.01 0) (unit 1) (in_bom yes) (on_board yes) (dnp no)
  (property "Reference" "#PWR2013" (at 304.8 207.01 0) (effects (font (size 1.27 1.27)) hide))
  (property "Value" "GND" (at 304.8 210.82 0) (effects (font (size 1.27 1.27))))
  (property "Footprint" "" (at 304.8 207.01 0) (effects (font (size 1.27 1.27)) hide))
  (property "Datasheet" "" (at 304.8 207.01 0) (effects (font (size 1.27 1.27)) hide)) (pin "1"))
 (text "CONTROLLER: Raspberry Pi Pico 2 sized board (Pimoroni Pico Plus 2 recommended for its 8 MB PSRAM)\nPin plan\n  GP0-GP7    sound chip data bus D0-D7 (driven by PIO, must stay in order)\n  GP8, GP9   sound chip A0, A1        GP10 /WR    GP11 /RD (also flips the data buffer)    GP12 /IC (reset)\n  GP13       knob ADC chip select\n  GP14, GP15, GP28   SPI1 SCK / MOSI / MISO: screen, knob ADC, volume chip\n  GP16-GP19  SPI0 to the microSD card (MISO, CS, SCK, MOSI)\n  GP20, GP21 I2C0 SDA / SCL to the two button expanders\n  GP22, GP26 screen CS and DC        GP27 LED data (grid + indicator LEDs, one chain)\nEvery Pico GPIO is used. Spare inputs are left on the button expanders." (at 25.4 25.4 0) (effects (font (size 1.5 1.5)) (justify left top)))
 (text "Boot-time pulls: until the firmware starts, these keep the YM2612 in reset\nand stop the buffers from seeing floating inputs." (at 228.6 223.52 0) (effects (font (size 1.5 1.5)) (justify left top))))
